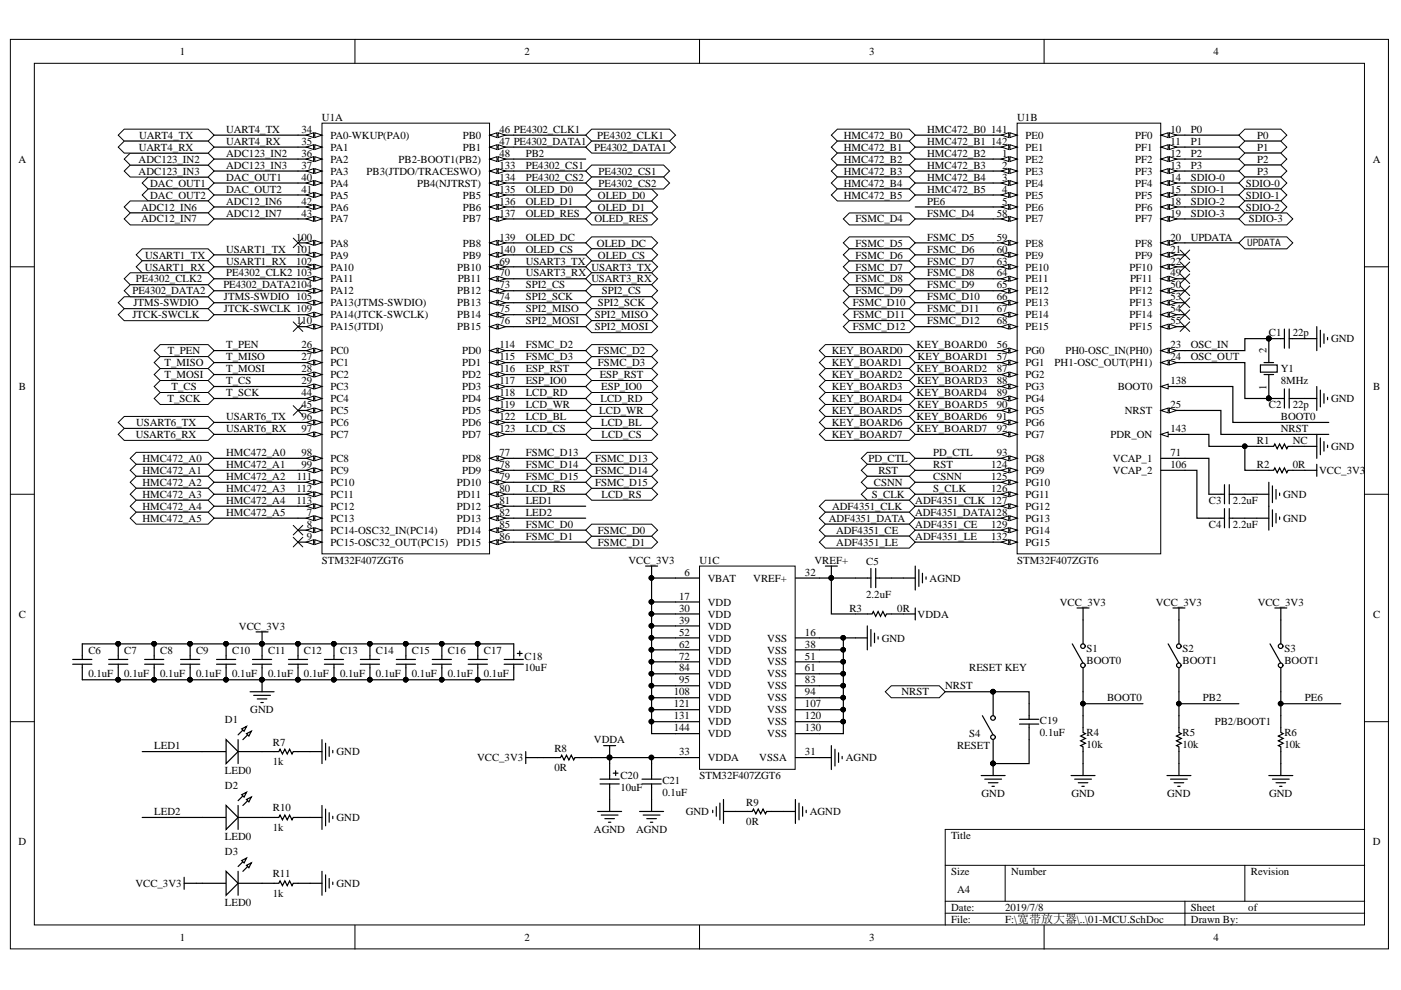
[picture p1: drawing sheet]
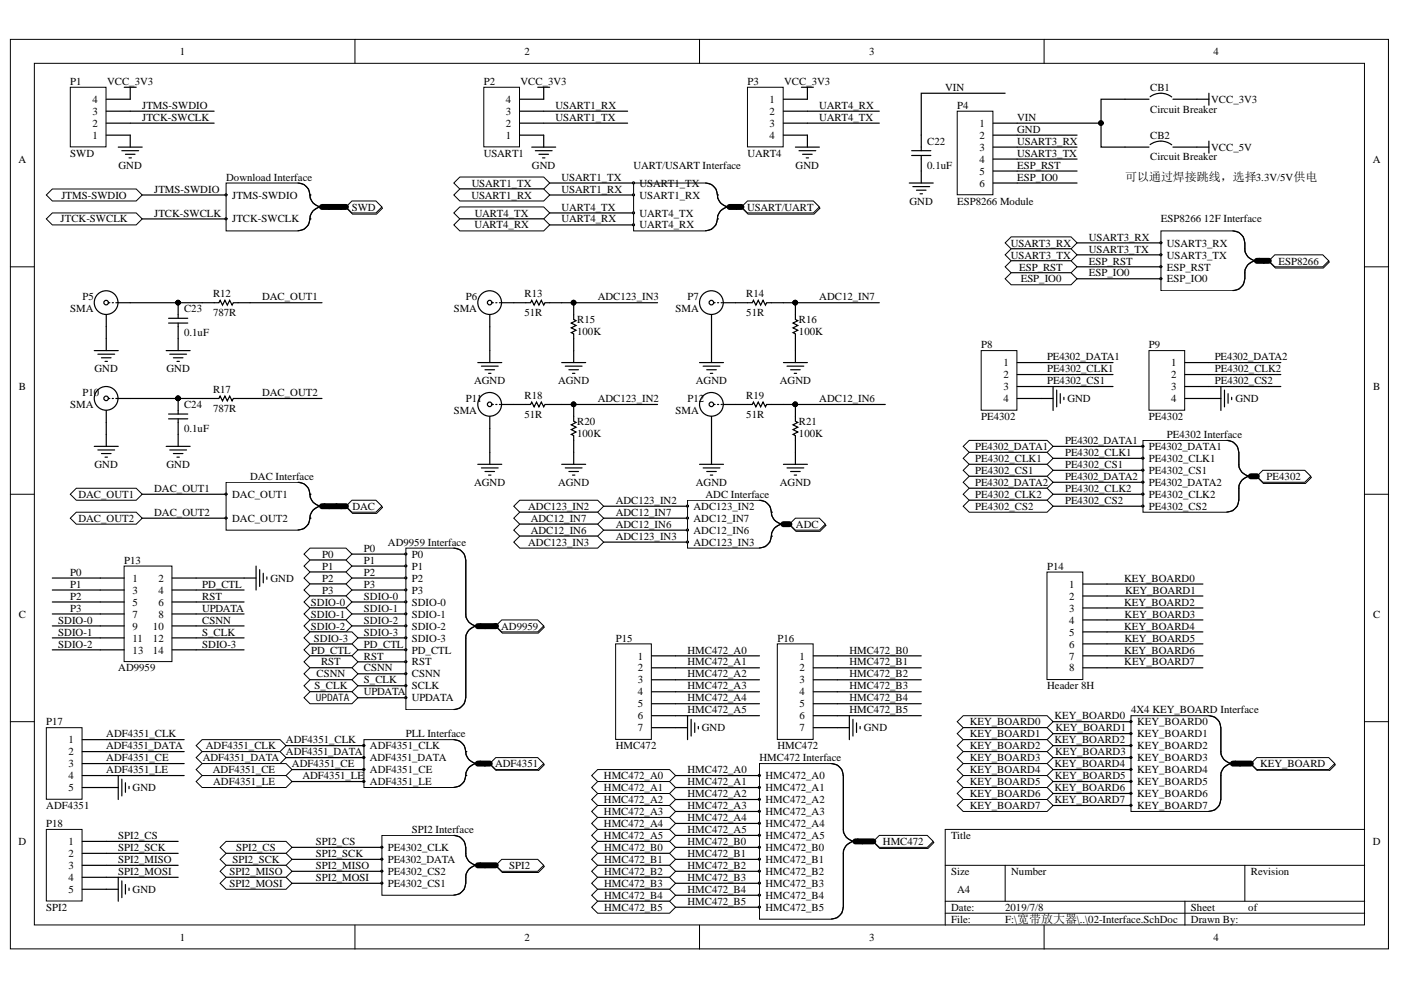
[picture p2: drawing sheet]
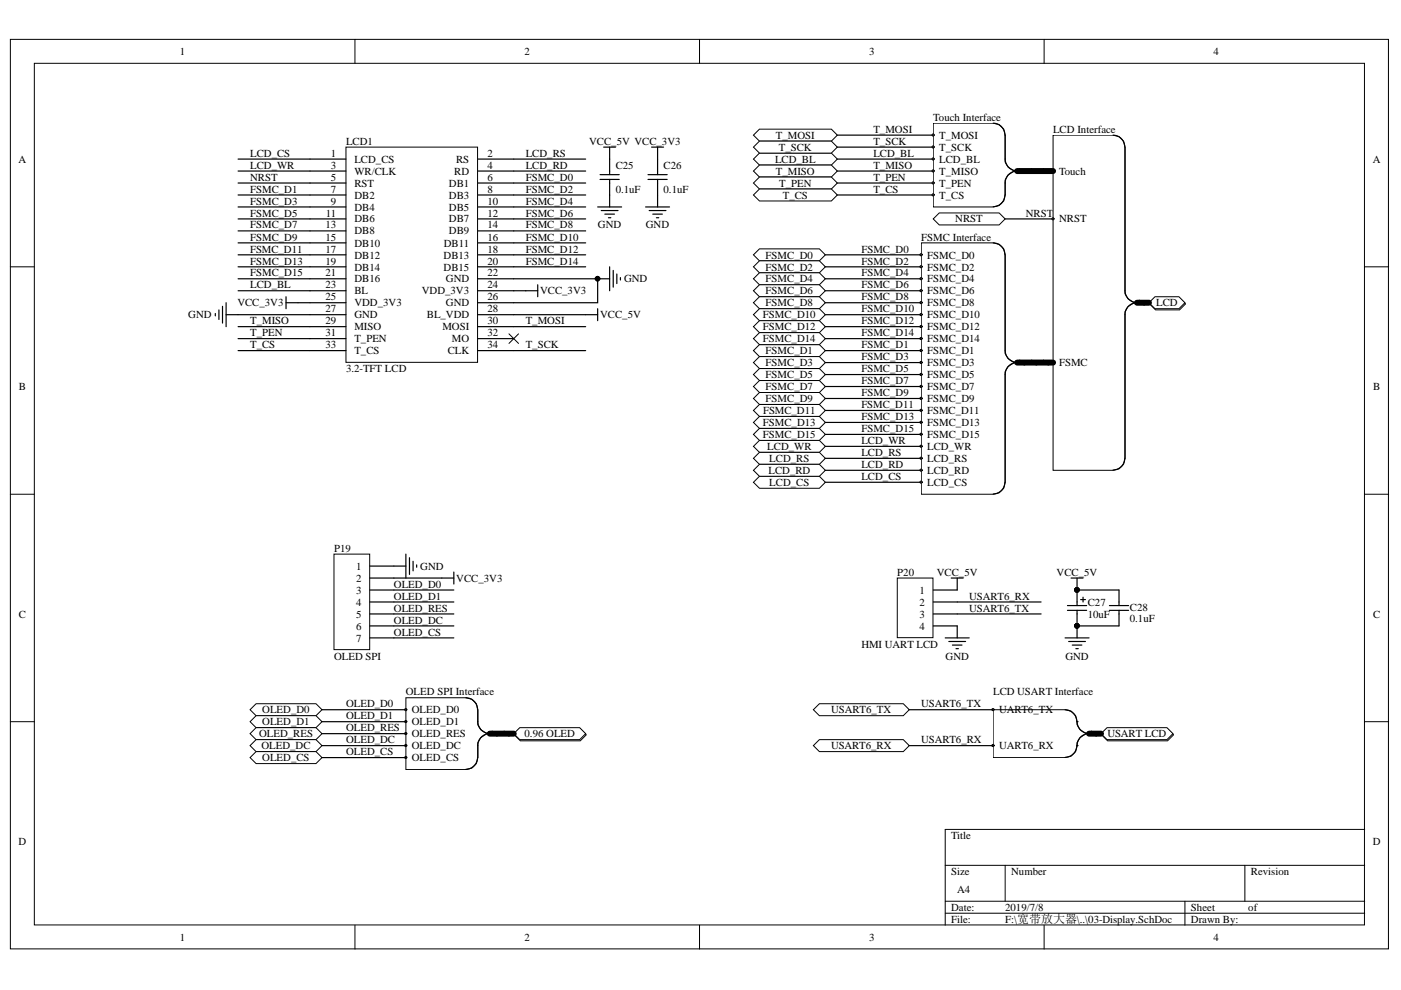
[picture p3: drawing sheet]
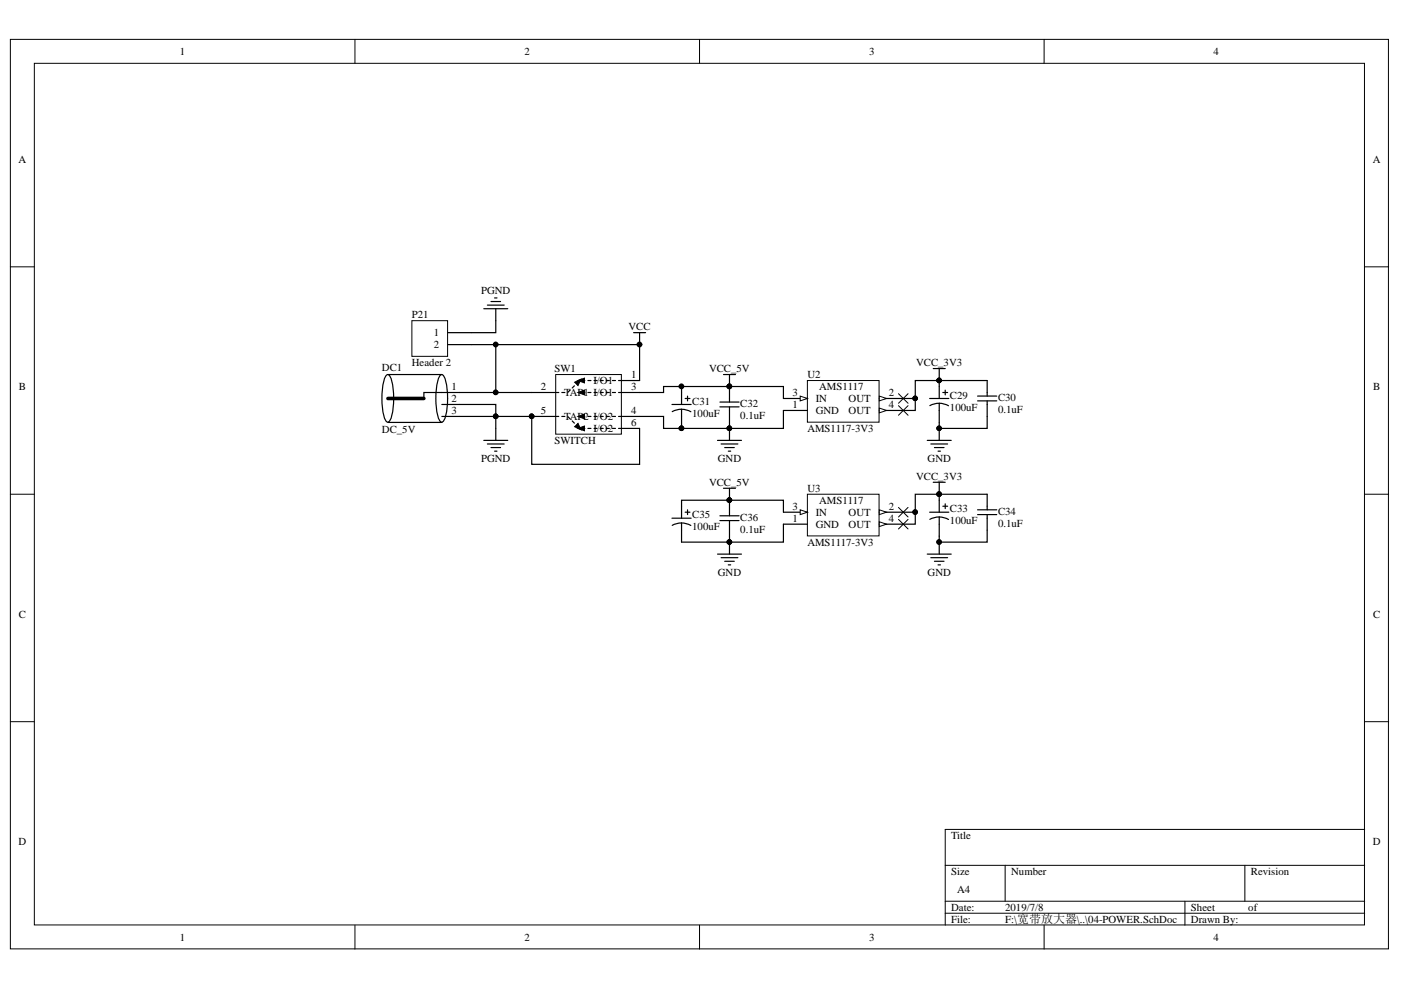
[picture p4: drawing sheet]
# Altium project STM32F407ZXT6.PrjPcb
4 sheets, 94 parts. Net scope: flat (ports and power ports of the same name join across sheets).
Board file: STM32F407ZXT6.PcbDoc
Sheets:
  01-MCU.SchDoc
  02-Interface.SchDoc
  03-Display.SchDoc
  04-POWER.SchDoc

## Sheet 01-MCU.SchDoc
size A4

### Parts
C1  22p  [0603C]
C2  22p  [0603C]
C3  2.2uF  [0603C]
C4  2.2uF  [0603C]
C5  2.2uF  [0603C]
C6  0.1uF  [0603C]
C7  0.1uF  [0603C]
C8  0.1uF  [0603C]
C9  0.1uF  [0603C]
C10  0.1uF  [0603C]
C11  0.1uF  [0603C]
C12  0.1uF  [0603C]
C13  0.1uF  [0603C]
C14  0.1uF  [0603C]
C15  0.1uF  [0603C]
C16  0.1uF  [0603C]
C17  0.1uF  [0603C]
C18  10uF  [1206T]
C19  0.1uF  [0603C]
C20  10uF  [1206T]
C21  0.1uF  [0603C]
D1  LED0  [0603D]
D2  LED0  [0603D]
D3  LED0  [0603D]
R1  NC  [0603R]
R2  0R  [0603R]
R3  0R  [0603R]
R4  10k  [0603R]
R5  10k  [0603R]
R6  10k  [0603R]
R7  1k  [0603R]
R8  0R  [0603R]
R9  0R  [0603R]
R10  1k  [0603R]
R11  1k  [0603R]
S1  BOOT0  [micro button_2_SMD]
S2  BOOT1  [micro button_2_SMD]
S3  BOOT1  [micro button_2_SMD]
S4  RESET  [micro button_2_SMD]
U1  STM32F407ZGT6  [QFP144-0r5-20X20]  (parts A,B,C of 3)
Y1  8MHz  [CO2-4R75X11R4-S]

### Ports
ADC12_IN6 (bidir), ADC12_IN7 (bidir), ADC123_IN2 (bidir), ADC123_IN3 (bidir), ADF4351_CE (bidir), ADF4351_CLK (bidir), ADF4351_DATA (bidir), ADF4351_LE (bidir), CSNN (bidir), DAC_OUT1 (bidir), DAC_OUT2 (bidir), ESP_IO0 (bidir), ESP_RST (bidir), FSMC_D0 (bidir), FSMC_D1 (bidir), FSMC_D2 (bidir), FSMC_D3 (bidir), FSMC_D4 (bidir), FSMC_D5 (bidir), FSMC_D6 (bidir), FSMC_D7 (bidir), FSMC_D8 (bidir), FSMC_D9 (bidir), FSMC_D10 (bidir), FSMC_D11 (bidir), FSMC_D12 (bidir), FSMC_D13 (bidir), FSMC_D14 (bidir), FSMC_D15 (bidir), HMC472_A0 (bidir), HMC472_A1 (bidir), HMC472_A2 (bidir), HMC472_A3 (bidir), HMC472_A4 (bidir), HMC472_A5 (bidir), HMC472_B0 (bidir), HMC472_B1 (bidir), HMC472_B2 (bidir), HMC472_B3 (bidir), HMC472_B4 (bidir), HMC472_B5 (bidir), JTCK-SWCLK (bidir), JTMS-SWDIO (bidir), KEY_BOARD0 (bidir), KEY_BOARD1 (bidir), KEY_BOARD2 (bidir), KEY_BOARD3 (bidir), KEY_BOARD4 (bidir), KEY_BOARD5 (bidir), KEY_BOARD6 (bidir), KEY_BOARD7 (bidir), LCD_BL (bidir), LCD_CS (bidir), LCD_RD (bidir), LCD_RS (bidir), LCD_WR (bidir), NRST (bidir), OLED_CS (bidir), OLED_D0 (bidir), OLED_D1 (bidir), OLED_DC (bidir), OLED_RES (bidir), P0 (bidir), P1 (bidir), P2 (bidir), P3 (bidir), PD_CTL (bidir), PE4302_CLK1 (bidir), PE4302_CLK2 (bidir), PE4302_CS1 (bidir), PE4302_CS2 (bidir), PE4302_DATA1 (bidir), PE4302_DATA2 (bidir), RST (bidir), S_CLK (bidir), SDIO-0 (bidir), SDIO-1 (bidir), SDIO-2 (bidir), SDIO-3 (bidir), SPI2_CS (bidir), SPI2_MISO (bidir), SPI2_MOSI (bidir), SPI2_SCK (bidir), T_CS (bidir), T_MISO (bidir), T_MOSI (bidir), T_PEN (bidir), T_SCK (bidir), UART4_RX (bidir), UART4_TX (bidir), UPDATA (bidir), USART1_RX (bidir), USART1_TX (bidir), USART3_RX (bidir), USART3_TX (bidir), USART6_RX (bidir), USART6_TX (bidir)

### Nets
AGND: C5.1 C20.2(-) C21.1 R9.1 U1.31(VSSA)
GND: C1.2 C2.2 C3.2 C4.2 C6.2 C7.2 C8.2 C9.2 C10.2 C11.2 C12.2 C13.2 C14.2 C15.2 C16.2 C17.2 C18.2(-) C19.1 R1.2 R4.1 R5.1 R6.1 R7.2 R9.2 R10.2 R11.2 S4.1(COMMON) U1.16(VSS) U1.38(VSS) U1.51(VSS) U1.61(VSS) U1.83(VSS) U1.94(VSS) U1.107(VSS) U1.120(VSS) U1.130(VSS)
VCC_3V3: C6.1 C7.1 C8.1 C9.1 C10.1 C11.1 C12.1 C13.1 C14.1 C15.1 C16.1 C17.1 C18.1(+) D3.1(A) R2.2 R8.2 S1.2(NO) S2.2(NO) S3.2(NO) U1.6(VBAT) U1.17(VDD) U1.30(VDD) U1.39(VDD) U1.52(VDD) U1.62(VDD) U1.72(VDD) U1.84(VDD) U1.95(VDD) U1.108(VDD) U1.121(VDD) U1.131(VDD) U1.144(VDD)
VDDA: C20.1(+) C21.2 R3.1 R8.1 U1.33(VDDA)
VREF+: C5.2 R3.2 U1.32(VREF+)
ADC12_IN6: U1.42(PA6) ; port ADC12_IN6
ADC12_IN7: U1.43(PA7) ; port ADC12_IN7
ADC123_IN2: U1.36(PA2) ; port ADC123_IN2
ADC123_IN3: U1.37(PA3) ; port ADC123_IN3
ADF4351_CE: U1.129(PG14) ; port ADF4351_CE
ADF4351_CLK: U1.127(PG12) ; port ADF4351_CLK
ADF4351_DATA: U1.128(PG13) ; port ADF4351_DATA
ADF4351_LE: U1.132(PG15) ; port ADF4351_LE
BOOT0: R4.2 S1.1(COMMON) U1.138(BOOT0)
CSNN: U1.125(PG10) ; port CSNN
DAC_OUT1: U1.40(PA4) ; port DAC_OUT1
DAC_OUT2: U1.41(PA5) ; port DAC_OUT2
ESP_IO0: U1.117(PD3) ; port ESP_IO0
ESP_RST: U1.116(PD2) ; port ESP_RST
FSMC_D0: U1.85(PD14) ; port FSMC_D0
FSMC_D1: U1.86(PD15) ; port FSMC_D1
FSMC_D2: U1.114(PD0) ; port FSMC_D2
FSMC_D3: U1.115(PD1) ; port FSMC_D3
FSMC_D4: U1.58(PE7) ; port FSMC_D4
FSMC_D5: U1.59(PE8) ; port FSMC_D5
FSMC_D6: U1.60(PE9) ; port FSMC_D6
FSMC_D7: U1.63(PE10) ; port FSMC_D7
FSMC_D8: U1.64(PE11) ; port FSMC_D8
FSMC_D9: U1.65(PE12) ; port FSMC_D9
FSMC_D10: U1.66(PE13) ; port FSMC_D10
FSMC_D11: U1.67(PE14) ; port FSMC_D11
FSMC_D12: U1.68(PE15) ; port FSMC_D12
FSMC_D13: U1.77(PD8) ; port FSMC_D13
FSMC_D14: U1.78(PD9) ; port FSMC_D14
FSMC_D15: U1.79(PD10) ; port FSMC_D15
HMC472_A0: U1.98(PC8) ; port HMC472_A0
HMC472_A1: U1.99(PC9) ; port HMC472_A1
HMC472_A2: U1.111(PC10) ; port HMC472_A2
HMC472_A3: U1.112(PC11) ; port HMC472_A3
HMC472_A4: U1.113(PC12) ; port HMC472_A4
HMC472_A5: U1.7(PC13) ; port HMC472_A5
HMC472_B0: U1.141(PE0) ; port HMC472_B0
HMC472_B1: U1.142(PE1) ; port HMC472_B1
HMC472_B2: U1.1(PE2) ; port HMC472_B2
HMC472_B3: U1.2(PE3) ; port HMC472_B3
HMC472_B4: U1.3(PE4) ; port HMC472_B4
HMC472_B5: U1.4(PE5) ; port HMC472_B5
JTCK-SWCLK: U1.109(PA14(JTCK-SWCLK)) ; port JTCK-SWCLK
JTMS-SWDIO: U1.105(PA13(JTMS-SWDIO)) ; port JTMS-SWDIO
KEY_BOARD0: U1.56(PG0) ; port KEY_BOARD0
KEY_BOARD1: U1.57(PG1) ; port KEY_BOARD1
KEY_BOARD2: U1.87(PG2) ; port KEY_BOARD2
KEY_BOARD3: U1.88(PG3) ; port KEY_BOARD3
KEY_BOARD4: U1.89(PG4) ; port KEY_BOARD4
KEY_BOARD5: U1.90(PG5) ; port KEY_BOARD5
KEY_BOARD6: U1.91(PG6) ; port KEY_BOARD6
KEY_BOARD7: U1.92(PG7) ; port KEY_BOARD7
LCD_BL: U1.122(PD6) ; port LCD_BL
LCD_CS: U1.123(PD7) ; port LCD_CS
LCD_RD: U1.118(PD4) ; port LCD_RD
LCD_RS: U1.80(PD11) ; port LCD_RS
LCD_WR: U1.119(PD5) ; port LCD_WR
LED1: D1.1(A) U1.81(PD12)
LED2: D2.1(A) U1.82(PD13)
NRST: C19.2 S4.2(NO) U1.25(NRST) ; port NRST
OLED_CS: U1.140(PB9) ; port OLED_CS
OLED_D0: U1.135(PB5) ; port OLED_D0
OLED_D1: U1.136(PB6) ; port OLED_D1
OLED_DC: U1.139(PB8) ; port OLED_DC
OLED_RES: U1.137(PB7) ; port OLED_RES
OSC_IN: C1.1 U1.23(PH0-OSC_IN(PH0)) Y1.2(OSC2)
OSC_OUT: C2.1 U1.24(PH1-OSC_OUT(PH1)) Y1.1(OSC1)
P0: U1.10(PF0) ; port P0
P1: U1.11(PF1) ; port P1
P2: U1.12(PF2) ; port P2
P3: U1.13(PF3) ; port P3
PB2: R5.2 S2.1(COMMON) U1.48(PB2-BOOT1(PB2))
PD_CTL: U1.93(PG8) ; port PD_CTL
PE6: R6.2 S3.1(COMMON) U1.5(PE6)
PE4302_CLK1: U1.46(PB0) ; port PE4302_CLK1
PE4302_CLK2: U1.103(PA11) ; port PE4302_CLK2
PE4302_CS1: U1.133(PB3(JTDO/TRACESWO)) ; port PE4302_CS1
PE4302_CS2: U1.134(PB4(NJTRST)) ; port PE4302_CS2
PE4302_DATA1: U1.47(PB1) ; port PE4302_DATA1
PE4302_DATA2: U1.104(PA12) ; port PE4302_DATA2
RST: U1.124(PG9) ; port RST
S_CLK: U1.126(PG11) ; port S_CLK
SDIO-0: U1.14(PF4) ; port SDIO-0
SDIO-1: U1.15(PF5) ; port SDIO-1
SDIO-2: U1.18(PF6) ; port SDIO-2
SDIO-3: U1.19(PF7) ; port SDIO-3
SPI2_CS: U1.73(PB12) ; port SPI2_CS
SPI2_MISO: U1.75(PB14) ; port SPI2_MISO
SPI2_MOSI: U1.76(PB15) ; port SPI2_MOSI
SPI2_SCK: U1.74(PB13) ; port SPI2_SCK
T_CS: U1.29(PC3) ; port T_CS
T_MISO: U1.27(PC1) ; port T_MISO
T_MOSI: U1.28(PC2) ; port T_MOSI
T_PEN: U1.26(PC0) ; port T_PEN
T_SCK: U1.44(PC4) ; port T_SCK
UART4_RX: U1.35(PA1) ; port UART4_RX
UART4_TX: U1.34(PA0-WKUP(PA0)) ; port UART4_TX
UPDATA: U1.20(PF8) ; port UPDATA
USART1_RX: U1.102(PA10) ; port USART1_RX
USART1_TX: U1.101(PA9) ; port USART1_TX
USART3_RX: U1.70(PB11) ; port USART3_RX
USART3_TX: U1.69(PB10) ; port USART3_TX
USART6_RX: U1.97(PC7) ; port USART6_RX
USART6_TX: U1.96(PC6) ; port USART6_TX
NetC3_1: C3.1 U1.71(VCAP_1)
NetC4_1: C4.1 U1.106(VCAP_2)
NetD1_2: D1.2(K) R7.1
NetD2_2: D2.2(K) R10.1
NetD3_2: D3.2(K) R11.1
NetR1_1: R1.1 R2.1 U1.143(PDR_ON)

Not connected (* = marked no-connect by the designer): U1 8(PC14-OSC32_IN(PC14))* 9(PC15-OSC32_OUT(PC15))* 21(PF9)* 22(PF10)* 45(PC5)* 49(PF11)* 50(PF12)* 53(PF13)* 54(PF14)* 55(PF15)* 100(PA8)* 110(PA15(JTDI))*

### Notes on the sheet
- RESET KEY
- (near R6) PB2/BOOT1

## Sheet 02-Interface.SchDoc
size A4

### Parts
C22  0.1uF  [0603C]
C23  0.1uF  [0603C]
C24  0.1uF  [0603C]
CB1  Circuit Breaker  [CON20VP2R54-1X2TM]
CB2  Circuit Breaker  [CON20VP2R54-1X2TM]
P1  SWD  [1.25PWT-4P]
P2  USART1  [1.25PWT-4P]
P3  UART4  [XH_4]
P4  ESP8266 Module  [CON20VP2R54-1X6TM]
P5  SMA  [SMA-KE]
P6  SMA  [SMA-KE]
P7  SMA  [SMA-KE]
P8  PE4302  [XH_4]
P9  PE4302  [XH_4]
P10  SMA  [SMA-KE]
P11  SMA  [SMA-KE]
P12  SMA  [SMA-KE]
P13  AD9959  [CON20VP2R54-2X7TM-1]
P14  Header 8H  [XH_8]
P15  HMC472  [XH2.54-7P]
P16  HMC472  [XH2.54-7P]
P17  ADF4351  [XH_5]
P18  SPI2  [XH_5]
R12  787R  [0603R]
R13  51R  [0603R]
R14  51R  [0603R]
R15  100K  [0603R]
R16  100K  [0603R]
R17  787R  [0603R]
R18  51R  [0603R]
R19  51R  [0603R]
R20  100K  [0603R]
R21  100K  [0603R]

### Ports
AD9959 (bidir, harness AD9959 Interface), ADC12_IN6 (bidir), ADC12_IN7 (bidir), ADC123_IN2 (bidir), ADC123_IN3 (bidir), ADC (bidir, harness ADC Interface), ADF4351 (bidir, harness PLL Interface), ADF4351_CE (bidir), ADF4351_CLK (bidir), ADF4351_DATA (bidir), ADF4351_LE (bidir), CSNN (bidir), DAC (bidir, harness DAC Interface), DAC_OUT1 (bidir), DAC_OUT2 (bidir), ESP8266 (bidir, harness ESP8266 12F Interface), ESP_IO0 (bidir), ESP_RST (bidir), HMC472 (bidir, harness HMC472 Interface), HMC472_A0 (bidir), HMC472_A1 (bidir), HMC472_A2 (bidir), HMC472_A3 (bidir), HMC472_A4 (bidir), HMC472_A5 (bidir), HMC472_B0 (bidir), HMC472_B1 (bidir), HMC472_B2 (bidir), HMC472_B3 (bidir), HMC472_B4 (bidir), HMC472_B5 (bidir), JTCK-SWCLK (bidir), JTMS-SWDIO (bidir), KEY_BOARD0 (bidir), KEY_BOARD1 (bidir), KEY_BOARD2 (bidir), KEY_BOARD3 (bidir), KEY_BOARD4 (bidir), KEY_BOARD5 (bidir), KEY_BOARD6 (bidir), KEY_BOARD7 (bidir), KEY_BOARD (bidir, harness 4X4 KEY_BOARD Interface), P0 (bidir), P1 (bidir), P2 (bidir), P3 (bidir), PD_CTL (bidir), PE4302 (bidir, harness PE4302 Interface), PE4302_CLK1 (bidir), PE4302_CLK2 (bidir), PE4302_CS1 (bidir), PE4302_CS2 (bidir), PE4302_DATA1 (bidir), PE4302_DATA2 (bidir), RST (bidir), S_CLK (bidir), SDIO-0 (bidir), SDIO-1 (bidir), SDIO-2 (bidir), SDIO-3 (bidir), SPI2 (bidir, harness SPI2 Interface), SPI2_CS (bidir), SPI2_MISO (bidir), SPI2_MOSI (bidir), SPI2_SCK (bidir), SWD (bidir, harness Download Interface), UART4_RX (bidir), UART4_TX (bidir), UPDATA (bidir), USART1_RX (bidir), USART1_TX (bidir), USART3_RX (bidir), USART3_TX (bidir), USART/UART (bidir, harness UART/USART Interface)

### Harnesses
Download Interface: JTMS-SWDIO, JTCK-SWCLK
ESP8266 12F Interface: USART3_RX, USART3_TX, ESP_RST, ESP_IO0
UART/USART Interface: USART1_TX, USART1_RX, UART4_TX, UART4_RX
DAC Interface: DAC_OUT1, DAC_OUT2
SPI2 Interface: PE4302_CLK, PE4302_DATA, PE4302_CS2, PE4302_CS1
HMC472 Interface: HMC472_A0, HMC472_A1, HMC472_A2, HMC472_A3, HMC472_A4, HMC472_A5, HMC472_B0, HMC472_B1, HMC472_B2, HMC472_B3, HMC472_B4, HMC472_B5
4X4 KEY_BOARD Interface: KEY_BOARD0, KEY_BOARD1, KEY_BOARD2, KEY_BOARD3, KEY_BOARD4, KEY_BOARD5, KEY_BOARD6, KEY_BOARD7
ADC Interface: ADC123_IN2, ADC12_IN7, ADC12_IN6, ADC123_IN3
AD9959 Interface: P0, P1, P2, P3, SDIO-0, SDIO-1, SDIO-2, SDIO-3, PD_CTL, RST, CSNN, SCLK, UPDATA
PLL Interface: ADF4351_CLK, ADF4351_DATA, ADF4351_CE, ADF4351_LE
PE4302 Interface: PE4302_DATA1, PE4302_CLK1, PE4302_CS1, PE4302_DATA2, PE4302_CLK2, PE4302_CS2

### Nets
AGND: P6.2(Y) P7.2(Y) P11.2(Y) P12.2(Y) R15.2 R16.2 R20.2 R21.2
GND: C22.2 C23.2 C24.2 P1.1 P2.1 P3.4 P4.2 P5.2(Y) P8.4 P9.4 P10.2(Y) P13.2 P15.7 P16.7 P17.5 P18.5
VCC_3V3: CB1.2 P1.4 P2.4 P3.1
VCC_5V: CB2.2
ADC12_IN6: R19.1 R21.1 ; port ADC12_IN6, port ADC.ADC12_IN6
ADC12_IN7: R14.1 R16.1 ; port ADC12_IN7, port ADC.ADC12_IN7
ADC123_IN2: R18.1 R20.1 ; port ADC123_IN2, port ADC.ADC123_IN2
ADC123_IN3: R13.1 R15.1 ; port ADC123_IN3, port ADC.ADC123_IN3
ADF4351_CE: P17.3 ; port ADF4351_CE, port ADF4351.ADF4351_CE
ADF4351_CLK: P17.1 ; port ADF4351_CLK, port ADF4351.ADF4351_CLK
ADF4351_DATA: P17.2 ; port ADF4351_DATA, port ADF4351.ADF4351_DATA
ADF4351_LE: P17.4 ; port ADF4351_LE, port ADF4351.ADF4351_LE
CSNN: P13.10 ; port CSNN, port AD9959.CSNN
DAC_OUT1: R12.1 ; port DAC_OUT1, port DAC.DAC_OUT1
DAC_OUT2: R17.1 ; port DAC_OUT2, port DAC.DAC_OUT2
ESP_IO0: P4.6 ; port ESP_IO0, port ESP8266.ESP_IO0
ESP_RST: P4.5 ; port ESP_RST, port ESP8266.ESP_RST
HMC472_A0: P15.1 ; port HMC472_A0, port HMC472.HMC472_A0
HMC472_A1: P15.2 ; port HMC472_A1, port HMC472.HMC472_A1
HMC472_A2: P15.3 ; port HMC472_A2, port HMC472.HMC472_A2
HMC472_A3: P15.4 ; port HMC472_A3, port HMC472.HMC472_A3
HMC472_A4: P15.5 ; port HMC472_A4, port HMC472.HMC472_A4
HMC472_A5: P15.6 ; port HMC472_A5, port HMC472.HMC472_A5
HMC472_B0: P16.1 ; port HMC472_B0, port HMC472.HMC472_B0
HMC472_B1: P16.2 ; port HMC472_B1, port HMC472.HMC472_B1
HMC472_B2: P16.3 ; port HMC472_B2, port HMC472.HMC472_B2
HMC472_B3: P16.4 ; port HMC472_B3, port HMC472.HMC472_B3
HMC472_B4: P16.5 ; port HMC472_B4, port HMC472.HMC472_B4
HMC472_B5: P16.6 ; port HMC472_B5, port HMC472.HMC472_B5
JTCK-SWCLK: P1.2 ; port JTCK-SWCLK, port SWD.JTCK-SWCLK
JTMS-SWDIO: P1.3 ; port JTMS-SWDIO, port SWD.JTMS-SWDIO
KEY_BOARD0: P14.1 ; port KEY_BOARD0, port KEY_BOARD.KEY_BOARD0
KEY_BOARD1: P14.2 ; port KEY_BOARD1, port KEY_BOARD.KEY_BOARD1
KEY_BOARD2: P14.3 ; port KEY_BOARD2, port KEY_BOARD.KEY_BOARD2
KEY_BOARD3: P14.4 ; port KEY_BOARD3, port KEY_BOARD.KEY_BOARD3
KEY_BOARD4: P14.5 ; port KEY_BOARD4, port KEY_BOARD.KEY_BOARD4
KEY_BOARD5: P14.6 ; port KEY_BOARD5, port KEY_BOARD.KEY_BOARD5
KEY_BOARD6: P14.7 ; port KEY_BOARD6, port KEY_BOARD.KEY_BOARD6
KEY_BOARD7: P14.8 ; port KEY_BOARD7, port KEY_BOARD.KEY_BOARD7
P0: P13.1 ; port P0, port AD9959.P0
P1: P13.3 ; port P1, port AD9959.P1
P2: P13.5 ; port P2, port AD9959.P2
P3: P13.7 ; port P3, port AD9959.P3
PD_CTL: P13.4 ; port PD_CTL, port AD9959.PD_CTL
PE4302_CLK1: P8.2 ; port PE4302_CLK1, port PE4302.PE4302_CLK1
PE4302_CLK2: P9.2 ; port PE4302_CLK2, port PE4302.PE4302_CLK2
PE4302_CS1: P8.3 ; port PE4302_CS1, port PE4302.PE4302_CS1
PE4302_CS2: P9.3 ; port PE4302_CS2, port PE4302.PE4302_CS2
PE4302_DATA1: P8.1 ; port PE4302_DATA1, port PE4302.PE4302_DATA1
PE4302_DATA2: P9.1 ; port PE4302_DATA2, port PE4302.PE4302_DATA2
RST: P13.6 ; port RST, port AD9959.RST
S_CLK: P13.12 ; port S_CLK, port AD9959.SCLK
SDIO-0: P13.9 ; port SDIO-0, port AD9959.SDIO-0
SDIO-1: P13.11 ; port SDIO-1, port AD9959.SDIO-1
SDIO-2: P13.13 ; port SDIO-2, port AD9959.SDIO-2
SDIO-3: P13.14 ; port SDIO-3, port AD9959.SDIO-3
SPI2_CS: P18.1 ; port SPI2_CS, port SPI2.PE4302_CLK
SPI2_MISO: P18.3 ; port SPI2_MISO, port SPI2.PE4302_CS2
SPI2_MOSI: P18.4 ; port SPI2_MOSI, port SPI2.PE4302_CS1
SPI2_SCK: P18.2 ; port SPI2_SCK, port SPI2.PE4302_DATA
UART4_RX: P3.2 ; port UART4_RX, port USART/UART.UART4_RX
UART4_TX: P3.3 ; port UART4_TX, port USART/UART.UART4_TX
UPDATA: P13.8 ; port UPDATA, port AD9959.UPDATA
USART1_RX: P2.3 ; port USART1_RX, port USART/UART.USART1_RX
USART1_TX: P2.2 ; port USART1_TX, port USART/UART.USART1_TX
USART3_RX: P4.3 ; port USART3_RX, port ESP8266.USART3_RX
USART3_TX: P4.4 ; port USART3_TX, port ESP8266.USART3_TX
VIN: C22.1 CB1.1 CB2.1 P4.1
NetC23_1: C23.1 P5.1(X) R12.2
NetC24_1: C24.1 P10.1(X) R17.2
NetP6_1: P6.1(X) R13.2
NetP7_1: P7.1(X) R14.2
NetP11_1: P11.1(X) R18.2
NetP12_1: P12.1(X) R19.2

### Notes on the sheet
- (near CB2) 可以通过焊接跳线，选择3.3V/5V供电

## Sheet 03-Display.SchDoc
size A4

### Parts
C25  0.1uF  [0603C]
C26  0.1uF  [0603C]
C27  10uF  [1206T]
C28  0.1uF  [0603C]
LCD1  3.2-TFT LCD  [3.2_LCD]
P19  OLED SPI  [OLED_0.96_SPI]
P20  HMI UART LCD  [xh_4]

### Ports
0.96 OLED (bidir, harness OLED SPI Interface), FSMC_D0 (bidir), FSMC_D1 (bidir), FSMC_D2 (bidir), FSMC_D3 (bidir), FSMC_D4 (bidir), FSMC_D5 (bidir), FSMC_D6 (bidir), FSMC_D7 (bidir), FSMC_D8 (bidir), FSMC_D9 (bidir), FSMC_D10 (bidir), FSMC_D11 (bidir), FSMC_D12 (bidir), FSMC_D13 (bidir), FSMC_D14 (bidir), FSMC_D15 (bidir), LCD (bidir, harness LCD Interface), LCD_BL (bidir), LCD_CS (bidir), LCD_RD (bidir), LCD_RS (bidir), LCD_WR (bidir), NRST (bidir), OLED_CS (bidir), OLED_D0 (bidir), OLED_D1 (bidir), OLED_DC (bidir), OLED_RES (bidir), T_CS (bidir), T_MISO (bidir), T_MOSI (bidir), T_PEN (bidir), T_SCK (bidir), USART6_RX (bidir), USART6_TX (bidir), USART LCD (bidir, harness LCD USART Interface)

### Harnesses
LCD Interface: NRST, Touch, FSMC
Touch Interface: T_MOSI, T_SCK, LCD_BL, T_MISO, T_PEN, T_CS
FSMC Interface: FSMC_D0, FSMC_D2, FSMC_D4, FSMC_D6, FSMC_D8, FSMC_D10, FSMC_D12, FSMC_D14, FSMC_D1, FSMC_D3, FSMC_D5, FSMC_D7, FSMC_D9, FSMC_D11, FSMC_D13, FSMC_D15, LCD_WR, LCD_RS, LCD_RD, LCD_CS
OLED SPI Interface: OLED_D0, OLED_D1, OLED_RES, OLED_DC, OLED_CS
LCD USART Interface: UART6_TX, UART6_RX

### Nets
GND: C25.2 C26.2 C27.2(-) C28.1 LCD1.22(GND) LCD1.26(GND) LCD1.27(GND) P19.1 P20.4
VCC_3V3: C26.1 LCD1.24(VDD_3V3) LCD1.25(VDD_3V3) P19.2
VCC_5V: C25.1 C27.1(+) C28.2 LCD1.28(BL_VDD) P20.1
FSMC_D0: LCD1.6(DB1) ; port FSMC_D0, harness FSMC Interface.FSMC_D0
FSMC_D1: LCD1.7(DB2) ; port FSMC_D1, harness FSMC Interface.FSMC_D1
FSMC_D2: LCD1.8(DB3) ; port FSMC_D2, harness FSMC Interface.FSMC_D2
FSMC_D3: LCD1.9(DB4) ; port FSMC_D3, harness FSMC Interface.FSMC_D3
FSMC_D4: LCD1.10(DB5) ; port FSMC_D4, harness FSMC Interface.FSMC_D4
FSMC_D5: LCD1.11(DB6) ; port FSMC_D5, harness FSMC Interface.FSMC_D5
FSMC_D6: LCD1.12(DB7) ; port FSMC_D6, harness FSMC Interface.FSMC_D6
FSMC_D7: LCD1.13(DB8) ; port FSMC_D7, harness FSMC Interface.FSMC_D7
FSMC_D8: LCD1.14(DB9) ; port FSMC_D8, harness FSMC Interface.FSMC_D8
FSMC_D9: LCD1.15(DB10) ; port FSMC_D9, harness FSMC Interface.FSMC_D9
FSMC_D10: LCD1.16(DB11) ; port FSMC_D10, harness FSMC Interface.FSMC_D10
FSMC_D11: LCD1.17(DB12) ; port FSMC_D11, harness FSMC Interface.FSMC_D11
FSMC_D12: LCD1.18(DB13) ; port FSMC_D12, harness FSMC Interface.FSMC_D12
FSMC_D13: LCD1.19(DB14) ; port FSMC_D13, harness FSMC Interface.FSMC_D13
FSMC_D14: LCD1.20(DB15) ; port FSMC_D14, harness FSMC Interface.FSMC_D14
FSMC_D15: LCD1.21(DB16) ; port FSMC_D15, harness FSMC Interface.FSMC_D15
LCD_BL: LCD1.23(BL) ; port LCD_BL, harness Touch Interface.LCD_BL
LCD_CS: LCD1.1(LCD_CS) ; port LCD_CS, harness FSMC Interface.LCD_CS
LCD_RD: LCD1.4(RD) ; port LCD_RD, harness FSMC Interface.LCD_RD
LCD_RS: LCD1.2(RS) ; port LCD_RS, harness FSMC Interface.LCD_RS
LCD_WR: LCD1.3(WR/CLK) ; port LCD_WR, harness FSMC Interface.LCD_WR
NRST: LCD1.5(RST) ; port NRST, port LCD.NRST
OLED_CS: P19.7 ; port OLED_CS, port 0.96 OLED.OLED_CS
OLED_D0: P19.3 ; port OLED_D0, port 0.96 OLED.OLED_D0
OLED_D1: P19.4 ; port OLED_D1, port 0.96 OLED.OLED_D1
OLED_DC: P19.6 ; port OLED_DC, port 0.96 OLED.OLED_DC
OLED_RES: P19.5 ; port OLED_RES, port 0.96 OLED.OLED_RES
T_CS: LCD1.33(T_CS) ; port T_CS, harness Touch Interface.T_CS
T_MISO: LCD1.29(MISO) ; port T_MISO, harness Touch Interface.T_MISO
T_MOSI: LCD1.30(MOSI) ; port T_MOSI, harness Touch Interface.T_MOSI
T_PEN: LCD1.31(T_PEN) ; port T_PEN, harness Touch Interface.T_PEN
T_SCK: LCD1.34(CLK) ; port T_SCK, harness Touch Interface.T_SCK
USART6_RX: P20.2 ; port USART6_RX, port USART LCD.UART6_RX
USART6_TX: P20.3 ; port USART6_TX, port USART LCD.UART6_TX

Not connected (* = marked no-connect by the designer): LCD1 32(MO)*

## Sheet 04-POWER.SchDoc
size A4

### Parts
C29  100uF  [C_SMD(6.3x5.3)]
C30  0.1uF  [0603C]
C31  100uF  [C_SMD(6.3x5.3)]
C32  0.1uF  [0603C]
C33  100uF  [C_SMD(6.3x5.3)]
C34  0.1uF  [0603C]
C35  100uF  [C_SMD(6.3x5.3)]
C36  0.1uF  [0603C]
DC1  DC_5V  [DC_POWER]
P21  Header 2  [KF2EDG_3R81_2P]
SW1  SWITCH  [SW-8R5X8R5]
U2  AMS1117-3V3  [SOT223]
U3  AMS1117-3V3  [SOT223]

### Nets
GND: C29.2 C30.1 C31.2 C32.1 C33.2 C34.1 C35.2 C36.1 SW1.4(I/O2) U2.1(GND) U3.1(GND)
PGND: DC1.2(VCC) DC1.3(VCC) P21.1 SW1.5(TAP2) SW1.6(I/O2)
VCC: DC1.1(VCC) P21.2 SW1.1(I/O1) SW1.2(TAP1)
VCC_3V3: C29.1 C30.2 C33.1 C34.2 U2.2(OUT) U2.4(OUT) U3.2(OUT) U3.4(OUT)
VCC_5V: C31.1 C32.2 C35.1 C36.2 SW1.3(I/O1) U2.3(IN) U3.3(IN)

## Nets that join several sheets
AGND: 01-MCU (5 pins), 02-Interface (8 pins)
GND: 01-MCU (36 pins), 02-Interface (16 pins), 03-Display (9 pins), 04-POWER (11 pins)
VCC_3V3: 01-MCU (32 pins), 02-Interface (CB1.2 P1.4 P2.4 P3.1), 03-Display (C26.1 LCD1.24 LCD1.25 P19.2), 04-POWER (8 pins)
VCC_5V: 02-Interface (CB2.2), 03-Display (5 pins), 04-POWER (7 pins)
ADC12_IN6: 01-MCU (U1.42), 02-Interface (R19.1 R21.1)
ADC12_IN7: 01-MCU (U1.43), 02-Interface (R14.1 R16.1)
ADC123_IN2: 01-MCU (U1.36), 02-Interface (R18.1 R20.1)
ADC123_IN3: 01-MCU (U1.37), 02-Interface (R13.1 R15.1)
ADF4351_CE: 01-MCU (U1.129), 02-Interface (P17.3)
ADF4351_CLK: 01-MCU (U1.127), 02-Interface (P17.1)
ADF4351_DATA: 01-MCU (U1.128), 02-Interface (P17.2)
ADF4351_LE: 01-MCU (U1.132), 02-Interface (P17.4)
CSNN: 01-MCU (U1.125), 02-Interface (P13.10)
DAC_OUT1: 01-MCU (U1.40), 02-Interface (R12.1)
DAC_OUT2: 01-MCU (U1.41), 02-Interface (R17.1)
ESP_IO0: 01-MCU (U1.117), 02-Interface (P4.6)
ESP_RST: 01-MCU (U1.116), 02-Interface (P4.5)
FSMC_D0: 01-MCU (U1.85), 03-Display (LCD1.6)
FSMC_D1: 01-MCU (U1.86), 03-Display (LCD1.7)
FSMC_D2: 01-MCU (U1.114), 03-Display (LCD1.8)
FSMC_D3: 01-MCU (U1.115), 03-Display (LCD1.9)
FSMC_D4: 01-MCU (U1.58), 03-Display (LCD1.10)
FSMC_D5: 01-MCU (U1.59), 03-Display (LCD1.11)
FSMC_D6: 01-MCU (U1.60), 03-Display (LCD1.12)
FSMC_D7: 01-MCU (U1.63), 03-Display (LCD1.13)
FSMC_D8: 01-MCU (U1.64), 03-Display (LCD1.14)
FSMC_D9: 01-MCU (U1.65), 03-Display (LCD1.15)
FSMC_D10: 01-MCU (U1.66), 03-Display (LCD1.16)
FSMC_D11: 01-MCU (U1.67), 03-Display (LCD1.17)
FSMC_D12: 01-MCU (U1.68), 03-Display (LCD1.18)
FSMC_D13: 01-MCU (U1.77), 03-Display (LCD1.19)
FSMC_D14: 01-MCU (U1.78), 03-Display (LCD1.20)
FSMC_D15: 01-MCU (U1.79), 03-Display (LCD1.21)
HMC472_A0: 01-MCU (U1.98), 02-Interface (P15.1)
HMC472_A1: 01-MCU (U1.99), 02-Interface (P15.2)
HMC472_A2: 01-MCU (U1.111), 02-Interface (P15.3)
HMC472_A3: 01-MCU (U1.112), 02-Interface (P15.4)
HMC472_A4: 01-MCU (U1.113), 02-Interface (P15.5)
HMC472_A5: 01-MCU (U1.7), 02-Interface (P15.6)
HMC472_B0: 01-MCU (U1.141), 02-Interface (P16.1)
HMC472_B1: 01-MCU (U1.142), 02-Interface (P16.2)
HMC472_B2: 01-MCU (U1.1), 02-Interface (P16.3)
HMC472_B3: 01-MCU (U1.2), 02-Interface (P16.4)
HMC472_B4: 01-MCU (U1.3), 02-Interface (P16.5)
HMC472_B5: 01-MCU (U1.4), 02-Interface (P16.6)
JTCK-SWCLK: 01-MCU (U1.109), 02-Interface (P1.2)
JTMS-SWDIO: 01-MCU (U1.105), 02-Interface (P1.3)
KEY_BOARD0: 01-MCU (U1.56), 02-Interface (P14.1)
KEY_BOARD1: 01-MCU (U1.57), 02-Interface (P14.2)
KEY_BOARD2: 01-MCU (U1.87), 02-Interface (P14.3)
KEY_BOARD3: 01-MCU (U1.88), 02-Interface (P14.4)
KEY_BOARD4: 01-MCU (U1.89), 02-Interface (P14.5)
KEY_BOARD5: 01-MCU (U1.90), 02-Interface (P14.6)
KEY_BOARD6: 01-MCU (U1.91), 02-Interface (P14.7)
KEY_BOARD7: 01-MCU (U1.92), 02-Interface (P14.8)
LCD_BL: 01-MCU (U1.122), 03-Display (LCD1.23)
LCD_CS: 01-MCU (U1.123), 03-Display (LCD1.1)
LCD_RD: 01-MCU (U1.118), 03-Display (LCD1.4)
LCD_RS: 01-MCU (U1.80), 03-Display (LCD1.2)
LCD_WR: 01-MCU (U1.119), 03-Display (LCD1.3)
NRST: 01-MCU (C19.2 S4.2 U1.25), 03-Display (LCD1.5)
OLED_CS: 01-MCU (U1.140), 03-Display (P19.7)
OLED_D0: 01-MCU (U1.135), 03-Display (P19.3)
OLED_D1: 01-MCU (U1.136), 03-Display (P19.4)
OLED_DC: 01-MCU (U1.139), 03-Display (P19.6)
OLED_RES: 01-MCU (U1.137), 03-Display (P19.5)
P0: 01-MCU (U1.10), 02-Interface (P13.1)
P1: 01-MCU (U1.11), 02-Interface (P13.3)
P2: 01-MCU (U1.12), 02-Interface (P13.5)
P3: 01-MCU (U1.13), 02-Interface (P13.7)
PD_CTL: 01-MCU (U1.93), 02-Interface (P13.4)
PE4302_CLK1: 01-MCU (U1.46), 02-Interface (P8.2)
PE4302_CLK2: 01-MCU (U1.103), 02-Interface (P9.2)
PE4302_CS1: 01-MCU (U1.133), 02-Interface (P8.3)
PE4302_CS2: 01-MCU (U1.134), 02-Interface (P9.3)
PE4302_DATA1: 01-MCU (U1.47), 02-Interface (P8.1)
PE4302_DATA2: 01-MCU (U1.104), 02-Interface (P9.1)
RST: 01-MCU (U1.124), 02-Interface (P13.6)
S_CLK: 01-MCU (U1.126), 02-Interface (P13.12)
SDIO-0: 01-MCU (U1.14), 02-Interface (P13.9)
SDIO-1: 01-MCU (U1.15), 02-Interface (P13.11)
SDIO-2: 01-MCU (U1.18), 02-Interface (P13.13)
SDIO-3: 01-MCU (U1.19), 02-Interface (P13.14)
SPI2_CS: 01-MCU (U1.73), 02-Interface (P18.1)
SPI2_MISO: 01-MCU (U1.75), 02-Interface (P18.3)
SPI2_MOSI: 01-MCU (U1.76), 02-Interface (P18.4)
SPI2_SCK: 01-MCU (U1.74), 02-Interface (P18.2)
T_CS: 01-MCU (U1.29), 03-Display (LCD1.33)
T_MISO: 01-MCU (U1.27), 03-Display (LCD1.29)
T_MOSI: 01-MCU (U1.28), 03-Display (LCD1.30)
T_PEN: 01-MCU (U1.26), 03-Display (LCD1.31)
T_SCK: 01-MCU (U1.44), 03-Display (LCD1.34)
UART4_RX: 01-MCU (U1.35), 02-Interface (P3.2)
UART4_TX: 01-MCU (U1.34), 02-Interface (P3.3)
UPDATA: 01-MCU (U1.20), 02-Interface (P13.8)
USART1_RX: 01-MCU (U1.102), 02-Interface (P2.3)
USART1_TX: 01-MCU (U1.101), 02-Interface (P2.2)
USART3_RX: 01-MCU (U1.70), 02-Interface (P4.3)
USART3_TX: 01-MCU (U1.69), 02-Interface (P4.4)
USART6_RX: 01-MCU (U1.97), 03-Display (P20.2)
USART6_TX: 01-MCU (U1.96), 03-Display (P20.3)
